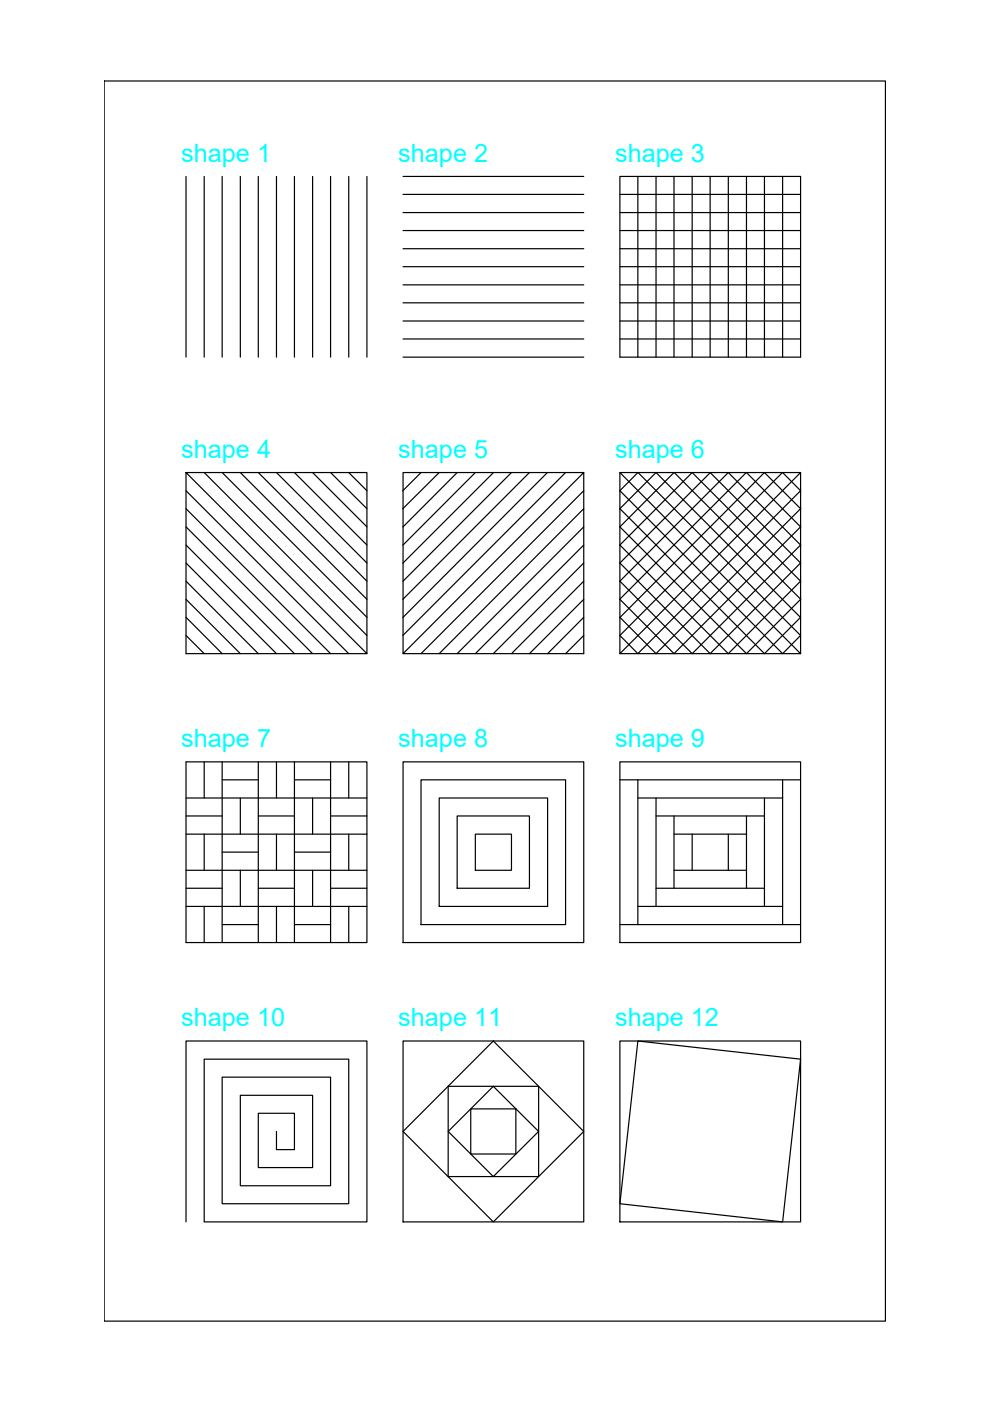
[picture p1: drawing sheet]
<svg xmlns="http://www.w3.org/2000/svg" width="210mm" height="297mm" viewBox="0 0 210 297" stroke-linecap="round" stroke-linejoin="round" font-family="sans-serif">
<!-- layer: 0 -->
<g fill="none" stroke="#000" stroke-width=".25">
<path d="M22.1 17.2h165.6v262.9h-165.6zM39.4 37.4v38.3M43.3 37.4v38.3M47.1 37.4v38.3M51 37.4v38.3M54.8 37.4v38.3M58.6 37.4v38.3M62.4 37.4v38.3M66.3 37.4v38.3M70.1 37.4v38.3M73.9 37.4v38.3M77.8 37.4v38.3"/>
<path d="M85.5 37.4h38.3M131.4 37.4h38.3v38.3h-38.3zM135.2 37.4v38.3M139.1 37.4v38.3M142.9 37.4v38.3M146.8 37.4v38.3M150.6 37.4v38.3M154.4 37.4v38.3M158.3 37.4v38.3M162.1 37.4v38.3M165.9 37.4v38.3M85.5 56.5h38.3"/>
<path d="M85.5 52.7h38.3M85.5 48.9h38.3M85.5 45.1h38.3M85.5 41.2h38.3M131.4 56.5h38.3M131.4 52.7h38.3M131.4 48.9h38.3M131.4 45.1h38.3M131.4 41.2h38.3M85.5 75.7h38.3M85.5 71.9h38.3M85.5 68.1h38.3"/>
<path d="M85.5 64.2h38.3M85.5 60.4h38.3M131.4 71.9h38.3M131.4 68.1h38.3M131.4 64.2h38.3M131.4 60.4h38.3M39.4 100.2l38.4 38.4v-38.4h-38.4v38.4h38.4M39.4 104l34.5 34.6M39.4 107.9l30.7 30.7M39.4 111.7l26.9 26.9M39.4 115.6l23 23M39.4 119.4l19.2 19.2"/>
<path d="M43.3 100.2l34.5 34.5M47.1 100.2l30.7 30.7M51 100.2l26.8 26.9M54.8 100.2l23 23M58.6 100.2l19.2 19.2M62.4 100.2l15.4 15.4M66.3 100.2l11.5 11.5M70.1 100.2l7.7 7.7M73.9 100.2l3.9 3.8M89.2 100.2l-3.8 3.9M93.1 100.2l-7.7 7.7M96.9 100.2l-11.5 11.5"/>
<path d="M100.7 100.2l-15.3 15.4M104.6 100.2l-19.2 19.2M108.4 100.2l-23 23.1M112.3 100.2l-26.9 26.9M116.1 100.2l-30.7 30.7M119.9 100.2l-34.5 34.5M123.8 100.2l-38.3 38.4v-38.4h38.3v38.4h-38.3M123.8 104l-34.5 34.6M123.8 107.9l-30.7 30.7M123.8 111.7l-26.9 26.9M123.8 115.6l-23 23M123.8 119.4l-19.2 19.2"/>
<path d="M131.4 119.4l19.2-19.2 19.2 19.2M131.4 119.4l19.2 19.2 19.1-19.2M131.4 115.6l23 23 15.3-15.4M131.4 111.7l26.9 26.9 11.4-11.5M131.4 107.9l30.7 30.7 7.6-7.7M131.4 100.2l38.3 38.4M135.2 100.2l-3.8 3.9M135.3 100.2l34.4 34.5-3.8 3.9-34.5-34.6M139.1 100.2l-7.7 7.7M139.1 100.2l30.6 30.7M142.9 100.2l-11.5 11.5M142.9 100.2l26.9 26.9"/>
<path d="M146.7 100.2l-15.3 15.4M146.8 100.2l23 23.1M154.4 100.2l-23 23.1M154.5 100.2l15.3 15.4M158.2 100.2l-26.8 26.9M158.3 100.2l11.5 11.5M162.1 100.2l-30.7 30.7M162.1 100.2l7.7 7.7M165.9 100.2l-34.5 34.5 3.8 3.9 34.5-34.6M166 100.2l3.8 3.9M169.7 100.2l-38.3 38.4v-38.4h38.3v38.4M169.7 107.9l-30.6 30.7-7.7-7.7"/>
<path d="M169.7 111.7l-26.8 26.9-11.5-11.5M169.7 115.6l-22.9 23-15.4-15.4M39.4 123.2l15.4 15.4M39.4 127.1l11.6 11.5M39.4 130.9l7.7 7.7M39.4 134.7l3.9 3.9M123.8 123.2l-15.4 15.4M123.8 127.1l-11.5 11.5M123.8 130.9l-7.7 7.7M123.8 134.7l-3.9 3.9M131.4 138.6h38.3M39.4 161.5h38.4v38.3h-38.4z"/>
<path d="M39.4 169.2h38.4M39.4 176.9h38.4M39.4 173h7.7M43.3 161.5v7.7M43.3 176.9v7.6M47.1 161.5v38.3M47.1 165.3h7.7M51 169.2v7.7M54.8 161.5v38.3M54.8 173h7.6M58.6 161.5v7.7M58.6 176.9v7.6"/>
<path d="M62.4 161.5v38.3M62.4 165.3h7.7M66.3 169.2v7.7M70.1 161.5v38.3M70.1 173h7.7M73.9 161.5v7.7M73.9 176.9v7.6M85.5 161.5h38.3v38.3h-38.3zM89.3 165.3h30.6v30.7h-30.6zM93.1 169.2h23v23h-23zM96.9 173h15.4v15.3h-15.4zM100.8 176.9h7.6v7.6h-7.6z"/>
<path d="M131.4 161.5h38.3v38.3h-38.3zM131.4 165.3h38.3M135.2 165.3v30.7M135.2 169.2h30.7M139.1 169.2v23M139.1 173h23M142.9 173v15.3M142.9 176.9h15.4M146.8 176.9v7.6M154.4 176.9v7.6M158.3 173v15.3M162.1 169.2v23"/>
<path d="M165.9 165.3v30.7M39.4 184.5h38.4M39.4 192.2h38.4M39.4 188.3h7.7M43.3 192.2v7.6M47.1 180.7h7.7M47.1 196h7.7M51 184.5v7.7M54.8 188.3h7.6M58.6 192.2v7.6M62.4 180.7h7.7M62.4 196h7.7"/>
<path d="M66.3 184.5v7.7M70.1 188.3h7.7M73.9 192.2v7.6M131.4 196h38.3M135.2 192.2h30.7M139.1 188.3h23M142.9 184.5h15.4M58.6 239.9v3.8h3.8v-7.7h-7.6v11.6h11.5v-15.4h-15.3v19.2h19.1v-23h-23v26.8h26.8v-30.6h-30.6v34.5h34.5v-38.4h-38.4v38.4M85.5 220.7h38.3v38.4h-38.3zM95 230.3h19.2v19.2h-19.2zM99.8 235.1h9.6v9.6h-9.6zM104.6 220.7l19.2 19.2-19.2 19.2-19.1-19.2z"/>
<path d="M104.6 230.3l9.6 9.6-9.6 9.6-9.6-9.6zM131.4 220.7h38.3v38.4h-38.3zM135.2 220.7l34.5 3.9-3.8 34.5-34.5-3.9z"/>
</g>
<g font-size="5.4" fill="#0ff">
<text x="38.4" y="34.3">shape 1</text>
<text x="84.4" y="34.3">shape 2</text>
<text x="130.4" y="34.3">shape 3</text>
<text x="38.4" y="97.1">shape 4</text>
<text x="84.4" y="97.1">shape 5</text>
<text x="130.4" y="97.1">shape 6</text>
<text x="38.4" y="158.4">shape 7</text>
<text x="84.4" y="158.4">shape 8</text>
<text x="130.4" y="158.4">shape 9</text>
<text x="38.4" y="217.6">shape 10</text>
<text x="84.4" y="217.6">shape 11</text>
<text x="130.4" y="217.6">shape 12</text>
</g>
</svg>
